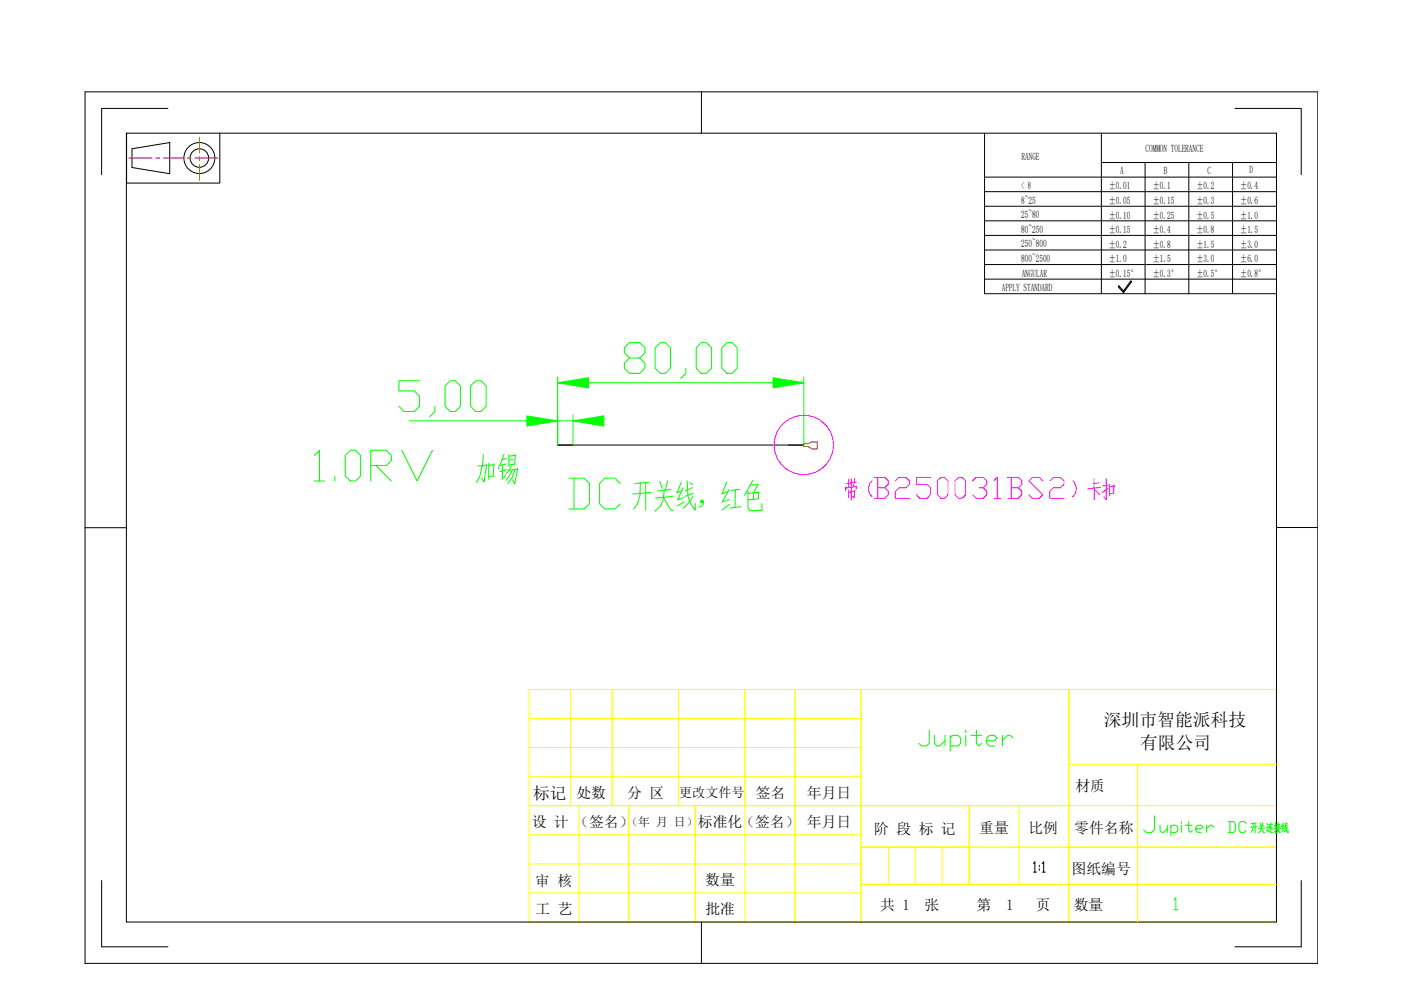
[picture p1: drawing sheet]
<svg xmlns="http://www.w3.org/2000/svg" width="297mm" height="210mm" viewBox="0 0 297 210" stroke-linecap="round" stroke-linejoin="round" font-family="sans-serif">
<!-- layer: 0 -->
<g fill="none" stroke="#000" stroke-width=".21">
<path d="M18 19.5h261.4v184.8h-261.4zM148.7 19.5v8.7M26.8 28.2h243.8v167.3h-243.8zM26.8 28.2v10.6h19.8v-10.6M28 31.5l8-1.3v6.6l-8-1.3zM35.6 23h-14.1v14M208.7 28.2v34.1h61.9M208.7 37.5h61.9M233.5 34.5h37.1M233.5 28.2v34.1M242.8 34.5v27.8M252.1 34.5v27.8"/>
<path d="M261.3 34.5v27.8M261.8 23h14.1v14M208.7 56.1h61.9M208.7 53h61.9M208.7 49.9h61.9M208.7 46.8h61.9M208.7 43.7h61.9M208.7 40.6h61.9M208.7 59.2h61.9M239.8 59.5l.1 .3-1.7 2.3v-.4zM237.2 60.6l1 1.1v.4l-1.1-1.3zM118.2 94.4h52.2"/>
<path d="M18 111.9h8.8M270.6 111.8h8.8M21.5 186.7v14h14.1M148.7 195.5v8.8M219.1 183.1l.3-.4v2.2M219.1 184.9h.7M220.3 183.4v.4M220.3 184.2v.3M221 183.1l.3-.4v2.2M221 184.9h.6M275.9 186.7v14h-14.1"/>
<circle cx="42.3" cy="33.5" r="3.3"/>
<circle cx="42.3" cy="33.5" r="1.97"/>
</g>
<g fill="none" stroke="#0f0" stroke-width=".21">
<path d="M118.2 79.9v14.5M133.5 75.9l-1.1-1.1v-1.1l1.1-1.1h2.1l1.1 1.1v1.1l-1.1 1.1h-2.1l-1.1 1.1v1.1l1.1 1.1h2.1l1.1-1.1v-1.1l-1.1-1.1M138.9 73.7l1.1-1.1h1.1l1.1 1.1v4.4l-1.1 1.1h-1.1l-1.1-1.1zM145.4 78.1v1.1l-1.1 1.1M148.7 72.6h1.1l1.1 1.1v4.4l-1.1 1.1h-1.1l-1.1-1.1v-4.4zM153 73.7l1.1-1.1h1.1l1.1 1.1v4.4l-1.1 1.1h-1.1l-1.1-1.1zM170.4 79.9v14.8M86.8 89.2h40M88.9 80.7h-4.3v2.2h3.2l1.1 1.1v2.1l-1.1 1.1h-2.2l-1-1.1M92.2 86.1v1.1l-1.1 1.1M94.4 81.8l1.1-1.1h1l1.1 1.1v4.3l-1.1 1.1h-1l-1.1-1.1zM99.8 81.8l1.1-1.1h1.1l1.1 1.1v4.3l-1.1 1.1h-1.1l-1.1-1.1z"/>
<path d="M118.2 81.2h52.2M121.5 88v6.4M244.8 173v2.9l-.6 .6h-1.2l-.6-.6M246 175v1.1l.3 .4h.4l.8-.8M247.5 175v1.5M248.2 175.3l.4-.3h.7l.4 .3v.8l-.4 .4h-1.1M248.2 175v2.2M250.5 174.2v.4M250.5 175v1.5M251.2 175h1.6M252 174.2v1.9l.4 .4 .4-.4M253.5 175.7h1.2l.4-.4-.4-.3h-.8l-.4 .3v.8l.4 .4h.8"/>
<path d="M255.8 175v1.5M257.3 175.3l-.3-.3h-.4l-.8 .7M260.4 174.2h1.1l.4 .4v1.5l-.4 .4h-1.1M260.8 174.2v2.3M264.2 174.6l-.4-.4h-.7l-.4 .4v1.5l.4 .4h.7l.4-.4M265.7 174.6v.9l-.5 1M266.1 174.6v2M266.4 174.5l-1.1 .1M266.5 175.3l-1.4 .1M267.1 174.5l.2 .5M267.4 175.6l.6 1h.2M267.5 175.1l-.3 1.2-.4 .4"/>
<path d="M267.8 174.4l-.2 .7M268 175l-1 .2M268.2 175.6l-1.4 .1M268.6 174.6l.2 .3M268.8 176.2l.9 .3 .2-.1M268.9 175.3l-.5 .1M268.9 175.2l-.1 1-.3-.1M269.5 174.4l-.4 1M269.5 175v1.3M269.7 175.4l-.6 .1M269.8 174.8h-.8M269.9 175.7l-.9 .1"/>
<path d="M270.5 174.4v2.2l-.2-.3M270.6 175l-.5 .1M270.6 175.3l-.5 .5M270.8 175l.1 .3M270.9 174.4l.2 .4M271 175.4l-.2 .7 .6 .5M271.2 175.8l-.1 .4-.5 .4M271.2 174.8l-.1 .5M271.4 174.8l-.7 .1M271.4 175.3l-.7 .1M271.5 175.7l-.9 .2M272.1 174.5l-.3 .8"/>
<path d="M272.1 175.1l-.4 .2M272.2 174.9l-.4 .9M272.2 175.6l-.4 .2M272.3 176l-.5 .3M272.5 174.4l.1 1.2 .5 1v-.5M272.8 174.5l.1 .2M272.9 175.6l-.7 .8M272.9 174.9l-.5 .3M273 175.3l-.7 .3M248.9 190.8l.4-.4v2.5M248.9 192.9h.8"/>
</g>
<g fill="#0f0" stroke="#0f0" stroke-width=".21">
<path d="M118.2 81.2l6.6-1.1v1.1zM118.2 81.2l6.6 1.1v-1.1z"/>
<path d="M163.9 80.1l6.5 1.1h-6.5zM163.9 81.2v1.1l6.5-1.1z"/>
<path d="M111.7 88.2l6.5 1h-6.5zM111.7 89.2v1.1l6.5-1.1z"/>
<path d="M121.5 89.2l6.5-1v1zM121.5 89.2l6.5 1.1v-1.1z"/>
</g>
<!-- layer: 0 -->
<g fill="none" stroke="#ff0" stroke-width=".21">
<path d="M112.2 158.5h70.4M112.2 152.4h70.4M121 146.2v24.6M143.9 146.2v24.6M157.9 146.2h-45.7v24.6h17.6v-24.6v24.6h28.1M157.9 146.2v24.6h10.6M157.9 146.2h10.6v24.6M157.9 146.2v49.3M168.5 146.2h14.1v24.6h-14.1zM182.6 146.2h44v24.6h-44zM226.6 146.2v33.4h44v15.9h-44v-15.9h44v-17.5M226.6 146.2h44v15.9h-44z"/>
<path d="M112.2 170.8h21.1v24.7h-21.1zM112.2 177h70.4M112.2 164.7h70.4M122.8 170.8v24.7M133.3 170.8h14.1v24.7h-14.1zM147.4 170.8h21.1v24.7h-21.1zM168.5 170.8h14.1v24.7h-14.1zM182.6 170.8h22.9v8.8h-22.9v7.9h22.9v-7.9h-22.9zM182.6 179.6h22.9v7.9h-22.9zM188.3 179.6v7.9M194.1 179.6v7.9M199.8 179.6v7.9"/>
<path d="M216.1 170.8v16.7M226.6 170.8v8.8h-21.1v7.9h21.1M226.6 170.8h-21.1v8.8h21.1v7.9M226.6 170.8h44M241.2 162.1v33.4M112.2 189.3h70.4M112.2 183.2h70.4M182.6 187.5h44v8h-44zM226.6 187.5h44"/>
</g>
<!-- layer: DEFAULT_1 -->
<path d="M27.3 33.5h4.9M33.1 33.5h.8M34.7 33.5h4.2M39.7 33.5h.8M41.3 33.5h4.9M42.3 29.1v3.3M42.3 33.2v.9M42.3 34.9v3.3" fill="none" stroke="#f00" stroke-width=".21"/>
<circle cx="170.4" cy="94.3" r="6.3" fill="none" stroke="#f0f" stroke-width=".21"/>
<path d="M170.4 94.1h.9l.9-.4h1.1v1.5h-1.1l-.9-.5h-.9" fill="none" stroke="#f00" stroke-width=".21"/>
<text font-size="11.5" fill="#0f0" x="119.6" y="109.7">DC开关线，红色</text>
<text font-size="11" fill="#0f0" x="65.6" y="103.4">1.0RV</text>
<text font-size="10.6" fill="#0f0" x="100.2" y="103.7">加锡</text>
<text font-size="8.8" fill="#f0f" x="178.5" y="107.2">带（B250031BS2）卡扣</text>
<text font-size="8.4" fill="#0f0" x="194" y="160.5">Jupiter</text>
<g font-size="3.8">
<text x="234" y="153.9">深圳市智能派科技</text>
<text x="241.7" y="158.8">有限公司</text>
</g>
<text font-size="3.5" x="113.1" y="169.4">标记</text>
<g font-size="3.1">
<text x="228" y="167.7">材质</text>
<text x="122.2" y="169.2">处数</text>
<text x="133" y="169.2">分 区</text>
<text x="160.2" y="169.2">签名</text>
<text x="171.1" y="169.2">年月日</text>
<text x="112.7" y="175.3">设 计 （签名）</text>
<text x="148" y="175.4">标准化（签名） 年月日</text>
<text x="185.3" y="176.7">阶 段 标 记</text>
<text x="207.6" y="176.7">重量</text>
<text x="218.1" y="176.7">比例</text>
<text x="227.8" y="176.6">零件名称</text>
<text x="227.2" y="185.2">图纸编号</text>
<text x="113.5" y="187.7">审 核</text>
<text x="149.5" y="187.7">数量</text>
<text x="113.5" y="193.8">工 艺</text>
<text x="149.6" y="193.9">批准</text>
<text x="186.6" y="193">共 1</text>
<text x="196" y="193">张</text>
<text x="207.1" y="193">第</text>
<text x="213.4" y="193">1</text>
<text x="219.6" y="193">页</text>
<text x="227.7" y="193">数量</text>
</g>
<text font-size="2.8" x="144" y="169">更改文件号</text>
<text font-size="2.5" x="132.8" y="175.1">（年 月 日）</text>
<g font-size="2.2">
<text x="216.6" y="33.9">RANGE</text>
<text x="242.9" y="32.2">COMMON TOLERANCE</text>
<text x="216.5" y="40.1">&lt; 8</text>
<text x="235.1" y="40.2">±0.01</text>
<text x="237.5" y="36.9">A</text>
<text x="244.4" y="40.2">±0.1</text>
<text x="246.8" y="36.9">B</text>
<text x="253.7" y="40.2">±0.2</text>
<text x="256" y="36.9">C</text>
<text x="262.9" y="40.2">±0.4</text>
<text x="264.9" y="36.7">D</text>
<text x="216.5" y="46.3">25~80</text>
<text x="216.5" y="43.2">8~25</text>
<text x="235.1" y="46.4">±0.10</text>
<text x="235.1" y="43.3">±0.05</text>
<text x="244.4" y="46.4">±0.25</text>
<text x="244.4" y="43.3">±0.15</text>
<text x="253.7" y="43.3">±0.3</text>
<text x="253.7" y="46.4">±0.5</text>
<text x="262.9" y="43.3">±0.6</text>
<text x="262.9" y="46.4">±1.0</text>
<text x="216.5" y="49.4">80~250</text>
<text x="216.5" y="52.5">250~800</text>
<text x="235.1" y="52.5">±0.2</text>
<text x="235.1" y="49.4">±0.15</text>
<text x="244.4" y="49.4">±0.4</text>
<text x="244.4" y="52.5">±0.8</text>
<text x="253.7" y="49.4">±0.8</text>
<text x="253.7" y="52.5">±1.5</text>
<text x="262.9" y="49.4">±1.5</text>
<text x="262.9" y="52.5">±3.0</text>
<text x="216.5" y="55.5">800~2500</text>
<text x="216.6" y="58.6">ANGULAR</text>
<text x="235.1" y="55.6">±1.0</text>
<text x="235.1" y="58.7">±0.15°</text>
<text x="244.4" y="55.6">±1.5</text>
<text x="244.4" y="58.7">±0.3°</text>
<text x="253.7" y="55.6">±3.0</text>
<text x="253.7" y="58.7">±0.5°</text>
<text x="262.9" y="55.6">±6.0</text>
<text x="262.9" y="58.7">±0.8°</text>
<text x="212.4" y="61.6">APPLY STANDARD</text>
</g>
</svg>
